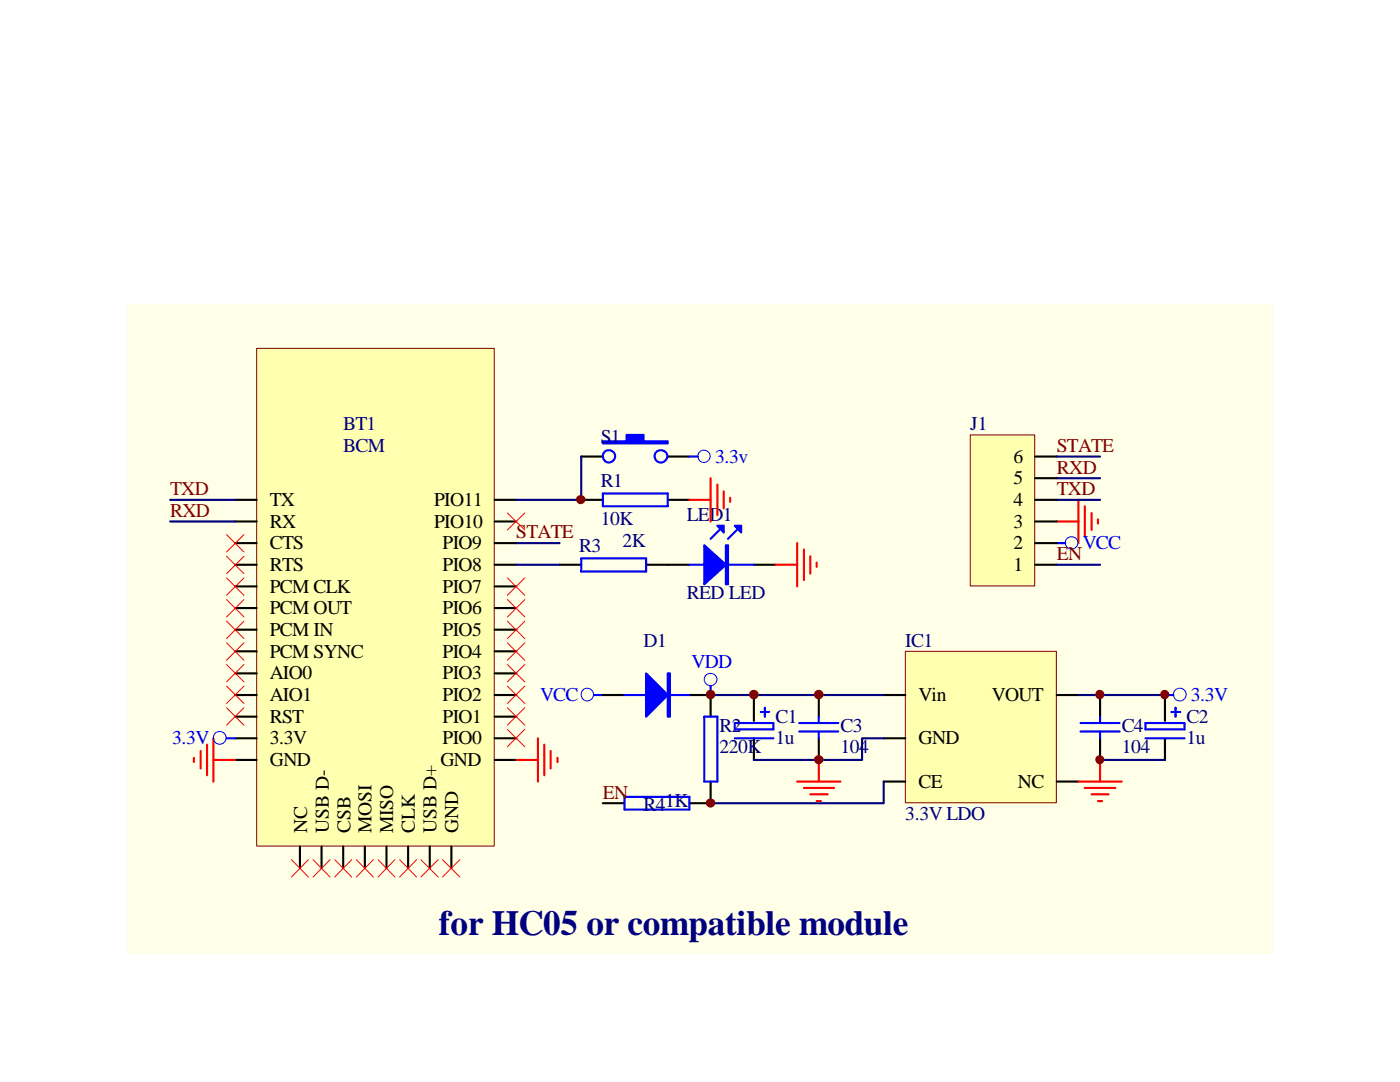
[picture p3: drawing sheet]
<svg xmlns="http://www.w3.org/2000/svg" width="279mm" height="216mm" viewBox="0 0 279 216" stroke-linecap="round" stroke-linejoin="round" font-family="sans-serif">
<path d="M25.3 60.8h228.7v129.6h-228.7z" fill="#ffffe8"/>
<path d="M163.4 138.7v4.3M219.5 138.7v4.3M163.4 147.3v4.3M219.5 147.3v4.3" fill="none" stroke="#000" stroke-width=".42"/>
<path d="M210.9 108.4h1.7M232.5 138.7h1.7M159.5 146h7.8M159.5 144.3h7.8M163.4 143v1.3M163.4 146v1.3M215.6 146h7.8M215.6 144.3h7.8M219.5 143v1.3M219.5 146v1.3" fill="none" stroke="#00f" stroke-width=".42"/>
<g fill="none" stroke="#00f" stroke-width=".2">
<circle cx="213.9" cy="108.3" r="1.25"/>
<circle cx="235.5" cy="138.6" r="1.28"/>
</g>
<path d="M215.2 99.7v8.7M210.9 104.1h4.3M216.5 101v6.1M217.8 102.4v3.3M219.1 103.6v.9" fill="none" stroke="#f00" stroke-width=".42"/>
<path d="M210.9 99.7h8.6M210.9 95.4h8.6" fill="none" stroke="#000080" stroke-width=".42"/>
<path d="M193.7 86.9h12.8v30h-12.8z" fill="#ffffb0"/>
<path d="M193.6 86.8h12.9v30.1h-12.9z" fill="none" stroke="#800000" stroke-width=".2"/>
<path d="M206.6 99.7h4.3M206.6 95.4h4.3M206.6 91.1h4.3M206.6 112.7h4.3M206.6 108.4h4.3M206.6 104.1h4.3" fill="none" stroke="#000" stroke-width=".42"/>
<path d="M210.9 91.1h8.6M210.9 112.7h8.6" fill="none" stroke="#000080" stroke-width=".42"/>
<path d="M180.8 130h30v30.2h-30z" fill="#ffffb0"/>
<path d="M180.7 130h30.1v30.2h-30.1z" fill="none" stroke="#800000" stroke-width=".2"/>
<g fill="none" stroke="#000" stroke-width=".42">
<path d="M120.3 138.7h4.3M137.6 138.7h4.2v4.3M150.5 138.7v5.1M176.4 138.7h4.3M210.9 138.7h4.3M232.5 138.7v5.1M141.8 156v4.3h-4.2M150.5 147.3v4.3M176.4 147.3h4.3M176.4 156h4.3M210.9 156h4.3M232.5 147.3v4.3"/>
<path d="M120.3 160.3h4.3"/>
</g>
<g fill="none" stroke="#00f" stroke-width=".42">
<path d="M118.5 138.7h1.8M124.6 138.7h13M141.8 136.9v1.8M124.6 159h13v2.5h-13zM140.5 143h2.7v13h-2.7zM146.6 147.3h7.7M146.6 144.3h7.7v1.2h-7.7zM151.8 142.1h1.7M152.7 141.2v1.8M228.6 144.3h7.8v1.2h-7.8zM228.6 147.3h7.8M233.8 142.1h1.7"/>
<path d="M234.6 141.2v1.8"/>
</g>
<path d="M141.8 138.7h34.6M215.2 138.7h17.3M176.4 147.3h-4.4v4.3h-21.5M176.4 156v4.3h-34.6M219.5 151.6h13" fill="none" stroke="#000080" stroke-width=".42"/>
<path d="M159.1 156h8.6M160.4 157.2h6.1M161.7 158.5h3.5M163 159.9h.8M163.4 151.6v4.4M215.2 156h8.7M216.5 157.2h6.1M217.8 158.5h3.4M219.1 159.9h.9M219.5 151.6v4.4" fill="none" stroke="#f00" stroke-width=".42"/>
<g fill="none" stroke="#00f" stroke-width=".2">
<circle cx="117.2" cy="138.6" r="1.26"/>
<circle cx="141.8" cy="135.6" r="1.25"/>
</g>
<g fill="#00f" stroke="#00f" stroke-width=".42">
<path d="M133.3 134.4h.4v8.6h-.4z" fill-rule="evenodd"/>
<path d="M128.9 134.4l4.4 4.3-4.4 4.3z" fill-rule="evenodd"/>
</g>
<path d="M51.3 69.6h47.3v99.2h-47.3z" fill="#ffffb0"/>
<path d="M51.2 69.5h47.4v99.3h-47.4z" fill="none" stroke="#800000" stroke-width=".2"/>
<g fill="none" stroke="#000" stroke-width=".42">
<path d="M46.9 99.7h4.3M98.7 99.7h4.3M116 99.7h4.3M116 91.1h4.3M133.3 99.7h4.3M133.3 91.1h4.3M46.9 104.1h4.3M46.9 108.4h4.3M46.9 112.7h4.3M46.9 117h4.3M98.7 104.1h4.3M98.7 108.4h4.3"/>
<path d="M98.7 112.7h4.3M98.7 117h4.3M111.7 112.7h4.3M128.9 112.7h8.7M150.5 112.7h4.3M46.9 121.3h4.3M46.9 125.6h4.3M46.9 130h4.3M46.9 134.4h4.3M46.9 138.7h4.3M98.7 121.3h4.3M98.7 125.6h4.3"/>
<path d="M98.7 130h4.3M98.7 134.4h4.3M98.7 138.7h4.3M46.9 143h4.3M46.9 147.3h4.3M46.9 151.6h4.3M98.7 143h4.3M98.7 147.3h4.3M98.7 151.6h4.3M59.9 168.9v4.3M64.2 168.9v4.3M68.5 168.9v4.3"/>
<path d="M72.8 168.9v4.3M77.1 168.9v4.3M81.4 168.9v4.3M85.8 168.9v4.3M90.1 168.9v4.3"/>
</g>
<g fill="none" stroke="#00f" stroke-width=".42">
<path d="M120.3 98.5h13v2.5h-13zM137.6 91.1h1.7M116 111.4h12.9v2.6h-12.9zM137.6 112.7h12.9M143.6 105.7l-1.8 1.8M147.1 105.7l-1.8 1.8M45.2 147.3h1.7"/>
<circle cx="121.5" cy="91.1" r="1.23"/>
<circle cx="131.9" cy="91.1" r="1.25"/>
</g>
<g fill="#00f" stroke="#00f" stroke-width=".42">
<path d="M140.5 108.8l4.4 3.9-4.4 3.9z" fill-rule="evenodd"/>
<path d="M144.9 108.8h.4v7.8h-.4z" fill-rule="evenodd"/>
<path d="M146.6 104.9h1.3v1.4z" fill-rule="evenodd"/>
<path d="M143.2 104.9h1.2v1.4z" fill-rule="evenodd"/>
<path d="M120.3 88.1h4.8v-1.3h3.3v1.3h4.9v.4h-13z" fill-rule="evenodd"/>
</g>
<g fill="none" stroke="#f00" stroke-width=".42">
<path d="M137.6 99.7h4.2M141.8 95.4v8.7M143.2 96.7v6.1M144.4 98v3.4M145.7 99.3v.9M154.8 112.7h4.3M159.1 108.4v8.6M160.4 109.6v6.1M161.7 111v3.5M163 112.3v.8M38.7 151.2v.9M40 149.9v3.4"/>
<path d="M41.3 148.6v6.1M42.6 147.3v8.7M42.6 151.6h4.3M103 151.6h4.4M107.4 147.3v8.7M108.6 148.6v6.1M109.9 149.9v3.4M111.3 151.2v.9"/>
</g>
<g fill="none" stroke="#00f" stroke-width=".2">
<circle cx="140.5" cy="91.1" r="1.23"/>
<circle cx="43.8" cy="147.2" r="1.28"/>
</g>
<path d="M34 99.7h12.9M116 91.1v8.6h-13M34 104.1h12.9M103 108.4h8.7M103 112.7h8.7" fill="none" stroke="#000080" stroke-width=".42"/>
<g fill="none" stroke="#f00" stroke-width=".2">
<path d="M45.2 119.6l3.5 3.5M45.2 115.3l3.5 3.5M45.2 111l3.5 3.5M45.2 106.7l3.5 3.5M48.7 119.6l-3.5 3.5M48.7 115.3l-3.5 3.5M48.7 111l-3.5 3.5M48.7 106.7l-3.5 3.5M101.3 115.3l3.4 3.5M101.3 119.6l3.4 3.5M101.3 102.4l3.4 3.3M104.7 115.3l-3.4 3.5"/>
<path d="M104.7 119.6l-3.4 3.5M104.7 102.4l-3.4 3.3M45.2 136.9l3.5 3.5M45.2 128.3l3.5 3.4M45.2 124l3.5 3.4M45.2 132.6l3.5 3.5M48.7 136.9l-3.5 3.5M48.7 128.3l-3.5 3.4M48.7 124l-3.5 3.4M48.7 132.6l-3.5 3.5M101.3 124l3.4 3.4M101.3 128.3l3.4 3.4"/>
<path d="M101.3 132.6l3.4 3.5M101.3 136.9l3.4 3.5M104.7 124l-3.4 3.4M104.7 128.3l-3.4 3.4M104.7 132.6l-3.4 3.5M104.7 136.9l-3.4 3.5M45.2 141.2l3.5 3.5M48.7 141.2l-3.5 3.5M101.3 141.2l3.4 3.5M101.3 145.5l3.4 3.5M104.7 141.2l-3.4 3.5M104.7 145.5l-3.4 3.5"/>
<path d="M58.2 171.5l3.4 3.5M61.6 171.5l-3.4 3.5M62.5 171.5l3.4 3.5M65.9 171.5l-3.4 3.5M66.8 171.5l3.4 3.5M70.2 171.5l-3.4 3.5M71.1 171.5l3.4 3.5M74.5 171.5l-3.4 3.5M75.4 171.5l3.4 3.5M78.8 171.5l-3.4 3.5M79.8 171.5l3.3 3.5M83.1 171.5l-3.3 3.5"/>
<path d="M84 171.5l3.5 3.5M87.5 171.5l-3.5 3.5M88.3 171.5l3.5 3.5M91.8 171.5l-3.5 3.5"/>
</g>
<g fill="#800000" stroke="#800000" stroke-width=".2">
<circle cx="163.4" cy="138.6" r=".85"/>
<circle cx="163.4" cy="151.6" r=".83"/>
<circle cx="219.5" cy="138.6" r=".83"/>
<circle cx="219.5" cy="151.6" r=".8"/>
<circle cx="232.4" cy="138.6" r=".83"/>
<circle cx="150.4" cy="138.6" r=".85"/>
<circle cx="141.8" cy="160.2" r=".83"/>
<circle cx="115.9" cy="99.7" r=".83"/>
<circle cx="141.8" cy="138.6" r=".85"/>
</g>
<text font-size="7" fill="#000080" x="87.6" y="186.5">for HC05 or compatible module</text>
<g font-size="3.9" fill="#000080">
<text x="68.5" y="85.9">BT1</text>
<text x="119.9" y="88.4">S1</text>
<text x="193.6" y="85.9">J1</text>
<text x="68.5" y="90.2">BCM</text>
<text x="119.9" y="97.1">R1</text>
<text x="119.9" y="104.8">10K</text>
<text x="137.1" y="104">LED1</text>
<text x="115.6" y="110.1">R3</text>
<text x="124.2" y="109.1">2K</text>
<text x="137.1" y="119.5">RED LED</text>
<text x="128.4" y="129">D1</text>
<text x="180.7" y="129">IC1</text>
<text x="143.6" y="146">R2</text>
<text x="154.8" y="144.2">C1</text>
<text x="154.8" y="148.5">1u</text>
<text x="167.7" y="146">C3</text>
<text x="223.9" y="146">C4</text>
<text x="236.8" y="144.2">C2</text>
<text x="236.8" y="148.5">1u</text>
<text x="143.6" y="150.3">220K</text>
<text x="167.7" y="150.3">104</text>
<text x="223.9" y="150.3">104</text>
<text x="128.4" y="161.9">R41K</text>
<text x="180.7" y="163.7">3.3V LDO</text>
</g>
<g font-size="3.9" fill="#00f">
<text x="142.7" y="92.3">3.3v</text>
<text x="216.1" y="109.6">VCC</text>
<text x="138" y="133.3">VDD</text>
<text x="107.8" y="139.9">VCC</text>
<text x="237.7" y="139.9">3.3V</text>
<text x="34.4" y="148.5">3.3V</text>
</g>
<g font-size="3.9">
<text x="202.3" y="92.3">6</text>
<text x="53.8" y="100.9">TX</text>
<text x="86.6" y="100.9">PIO11</text>
<text x="202.3" y="100.9">4</text>
<text x="202.3" y="96.6">5</text>
<text x="53.8" y="105.3">RX</text>
<text x="86.6" y="105.3">PIO10</text>
<text x="202.3" y="105.3">3</text>
<text x="53.8" y="109.6">CTS</text>
<text x="53.8" y="114">RTS</text>
<text x="88.3" y="114">PIO8</text>
<text x="88.3" y="109.6">PIO9</text>
<text x="202.3" y="114">1</text>
<text x="202.3" y="109.6">2</text>
<text x="53.8" y="118.3">PCM CLK</text>
<text x="88.3" y="118.3">PIO7</text>
<text x="53.8" y="122.6">PCM OUT</text>
<text x="88.3" y="122.6">PIO6</text>
<text x="53.8" y="126.9">PCM IN</text>
<text x="53.8" y="131.2">PCM SYNC</text>
<text x="88.3" y="131.2">PIO4</text>
<text x="88.3" y="126.9">PIO5</text>
<text x="53.8" y="135.6">AIO0</text>
<text x="88.3" y="135.6">PIO3</text>
<text x="53.8" y="139.9">AIO1</text>
<text x="88.3" y="139.9">PIO2</text>
<text x="183.3" y="139.9">Vin</text>
<text x="198" y="139.9">VOUT</text>
<text x="53.8" y="144.2">RST</text>
<text x="53.8" y="148.5">3.3V</text>
<text x="88.3" y="148.5">PIO0</text>
<text x="88.3" y="144.2">PIO1</text>
<text x="183.3" y="148.5">GND</text>
<text x="53.8" y="152.8">GND</text>
<text x="87.9" y="152.8">GND</text>
<text x="183.3" y="157.1">CE</text>
<text x="203.1" y="157.1">NC</text>
<text x="61.3" y="166.3" transform="rotate(-90 61.3 166.3)">NC</text>
<text x="65.6" y="166.3" transform="rotate(-90 65.6 166.3)">USB D-</text>
<text x="69.9" y="166.3" transform="rotate(-90 69.9 166.3)">CSB</text>
<text x="74.2" y="166.3" transform="rotate(-90 74.2 166.3)">MOSI</text>
<text x="78.5" y="166.3" transform="rotate(-90 78.5 166.3)">MISO</text>
<text x="82.8" y="166.3" transform="rotate(-90 82.8 166.3)">CLK</text>
<text x="87.1" y="166.3" transform="rotate(-90 87.1 166.3)">USB D+</text>
<text x="91.4" y="166.3" transform="rotate(-90 91.4 166.3)">GND</text>
</g>
<g font-size="3.9" fill="#800000">
<text x="210.9" y="94.5">RXD</text>
<text x="210.9" y="90.2">STATE</text>
<text x="34" y="98.8">TXD</text>
<text x="210.9" y="98.8">TXD</text>
<text x="34" y="103.1">RXD</text>
<text x="103" y="107.4">STATE</text>
<text x="210.9" y="111.8">EN</text>
<text x="120.3" y="159.3">EN</text>
</g>
</svg>
